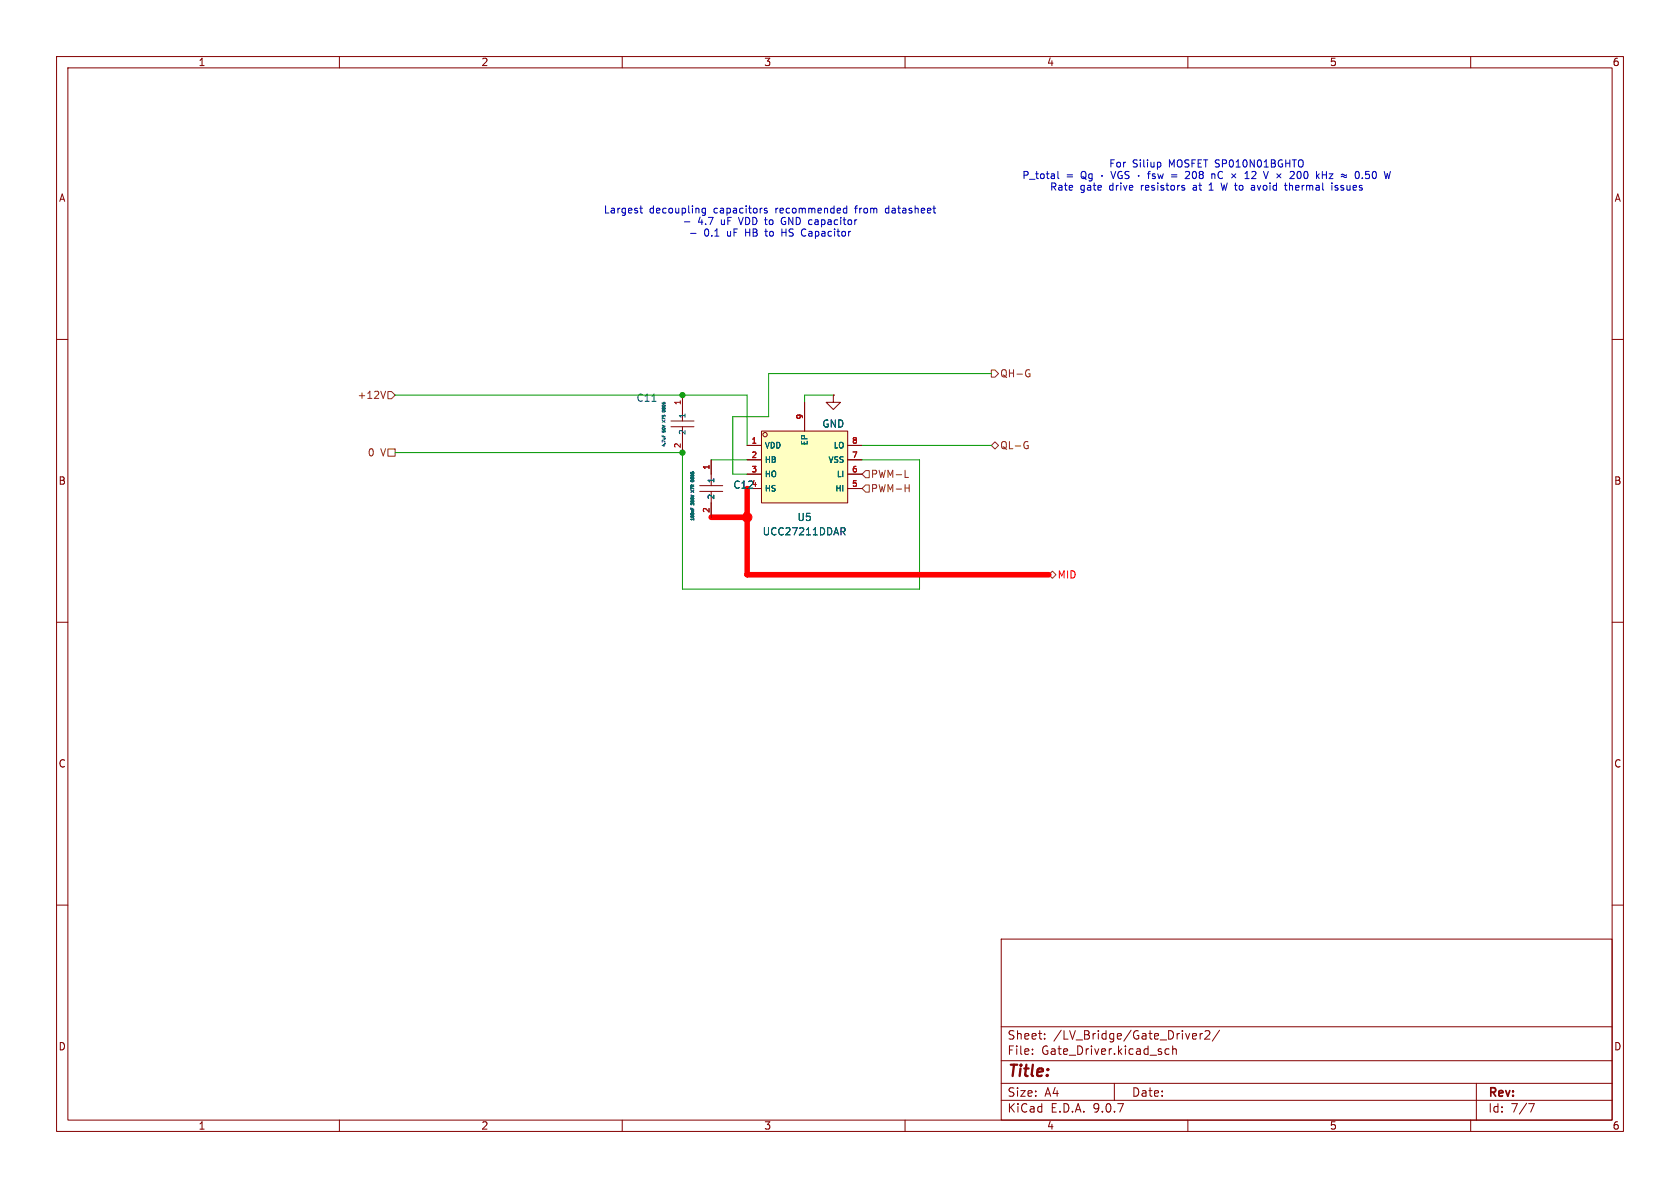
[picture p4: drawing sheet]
<svg xmlns="http://www.w3.org/2000/svg" width="297mm" height="210mm" viewBox="0 0 297 210" stroke-linecap="round" stroke-linejoin="round" font-family="sans-serif">
<g fill="none" stroke="#840000" stroke-width=".18">
<path d="M10 10h277v190h-277zM12 12h273v186h-273zM60 10v2M110 10v2M160 10v2M210 10v2M260 10v2M10 60h2M118.6 74.4h4.1M118.6 75.4h4.1M120.6 69.9l.1 4.5M120.7 75.4l-.1 4.6"/>
<path d="M147.3 69.9v1.2h1.3l-1.3 1.3-1.3-1.3h1.3M147.3 69.9h.1M285 60h2M123.7 85.9h4.1M123.7 86.9h4.1M125.7 81.3v4.6M125.7 86.9v4.5M10 110h2M285 110h2M10 160h2M177 166h108v32h-108zM285 160h2"/>
<path d="M60 198v2M110 198v2M160 198v2M177 194.5h108M177 191.5h108M177 187.5h108M177 181.5h108M182.5 186.3v.1M182.5 185.5v.1M184.7 183.6v.1M184.7 182.8v.1M197 191.5v3"/>
<path d="M206.7 185.5l-.5-.1-.2 .3v.4l.1 .2h.6M207.3 185.5l.2-.1 .4 .1 .1 .9M207.3 184.9v1.5M210 198v2M210.9 183.6h.6M210.9 182.8l.4-.1 .2 .4-.7 .1M212.2 182.7v1M212.6 182.7l-.3 .1-.1 .2M213 182.3l.6-.1 .2 .1 .1 .3-.9 1.1h.9M215.6 182.1l-1.3 2M260 198v2M261 191.5v6.5"/>
<path d="M270.2 195.1h1l-.6 1.5"/>
</g>
<path d="M115.3 70.9h.7M117.1 77v.2M117.1 74.3l.5 .4M117.2 72.8l-.1-.1a.23 .23 0 0 1 .2-.2 .23 .23 0 0 1 .2 .3M117.3 77v.2M117.6 74.3l-.5 .4M122.2 89.8v.2M122.2 86.7l.5 .3M122.2 85.1v-.1a.23 .23 0 0 1 .2-.1 .23 .23 0 0 1 .2 .2M122.4 89.9v.1M122.7 86.7l-.5 .3" fill="none" stroke="#006464" stroke-width=".18"/>
<path d="M134.6 76.2h15.3v12.7h-15.3z" fill="#ffffc2"/>
<circle cx="135.3" cy="76.8" r=".38" fill="#ffffc2" stroke="#ffffc2" stroke-width=".18"/>
<g fill="none" stroke="#840000" stroke-width=".18">
<path d="M132.1 78.7h2.5M134.6 76.2h15.3v12.7h-15.3zM142.2 71.1v5.1M147.3 69.9h.1M149.9 78.7h2.5M125.7 81.3v2.5M125.7 88.9v2.5M132.1 81.3h2.5M132.1 83.8h2.5M132.1 86.4h2.5M149.9 81.3h2.5M149.9 83.8h2.5"/>
<path d="M149.9 86.4h2.5"/>
<circle cx="135.3" cy="76.8" r=".38"/>
</g>
<path d="M122.2 89.8v.2M122.2 86.7l.5 .3M122.2 85.1v-.1a.23 .23 0 0 1 .2-.1 .23 .23 0 0 1 .2 .2M122.4 89.9v.1M122.7 86.7l-.5 .3M148.7 93.3h.5l.2 .2-.1 .4-.6 .1M149 94l.4 .6" fill="none" stroke="#006464" stroke-width=".18"/>
<g fill="none" stroke="#725600" stroke-width=".18">
<path d="M68.2 69.2l-.5 1.2M68.6 79.4h1.2v1.2h-1.2zM68.6 69.2h.6l.6 .7-.6 .6h-.6zM175.3 65.4h.6l.6 .6-.6 .7h-.6zM175.3 78.7l.6-.6 .6 .6-.6 .7zM181.4 78l.3 .1M181.5 78.8h.3v.4l-.4 .1M181.7 65.3l.3 .1M181.8 66.1h.3v.4l-.4 .1M153 83.2h.7v1.3h-.7l-.6-.7zM153 85.7h.7v1.3h-.7l-.6-.6zM160 84.4h.6"/>
<path d="M160 86.3h.7M160.7 85.7v1.2M185.4 101.6l.7-.6 .6 .6-.6 .6z"/>
</g>
<path d="M69.8 69.9h62.3v8.8M147.3 69.9h-5.1v1.2M152.4 78.7h22.9M175.3 66h-39.4v7.7h-6.4v10.1h2.6M69.8 80h50.8v24.1h42v-22.8h-10.2M125.7 81.3h6.4" fill="none" stroke="#009600" stroke-width=".18"/>
<path d="M125.7 91.4h6.4M132.1 86.4v15.2h53.3" fill="none" stroke="#f00" stroke-width=".99"/>
<g fill="none" stroke="#0000c2" stroke-width=".18">
<path d="M113.1 36.8h.5M113.3 36.4v1.1l.3 .2M121 39.2h1M124.7 36.9l-.3-.1-.3 .3 .1 .5h.5M124.7 36.8v1l-.2 .3-.3-.1M135.6 36.9l-.3-.1-.2 .2 .1 .2 .4 .1v.3h-.5M138.4 38.5l-.3 .5 .3 .6M149.1 37.5l.2 .2 .4-.1M149.7 36.9l-.4-.1-.2 .1M149.7 36.4v1.3M156.6 36.9l-.1 .2 .1 .5M187 30.3v1.1l.2 .2"/>
<path d="M194.8 31v.1M196.4 30.3l.4 1.3 .4-1.3M197.8 30.4a.61 .61 0 0 0-.2 .8 .61 .61 0 0 0 .8 .3v-.5h-.2M198.9 30.4v.4l.6 .2 .1 .3-.2 .3-.5-.1M199.1 30.3l.5 .1M201.3 31v.1M203 30.5v1.1M203.8 30.8v.3l.4 .1 .1 .2-.2 .2-.4-.1M204.7 30.7l.2 .9 .3-.6 .2 .6 .2-.9M205 28.7l.2 .2v.4l-.2 .2M207.1 30.9h1M207.1 31.3h1"/>
<path d="M209.1 33.2l.3 .1 .1 .1-.2 .2h-.3M209.1 32.8h.3M210.2 30.4l.1 .1M210.3 30.7l-.8 .9h.8M213.8 33.6h.7M214 32.5l-.2 .2M214.3 30.8h.4l.1 .8M215.9 32.3l.3 1.3 .2-.9M217.7 30.7l.8 .8M218.5 30.7l-.8 .8M220.1 31.6h.7M220.1 30.7l.4-.4v1.3"/>
<path d="M221.4 32.8h.3l.1 .8M221.8 33.6h-.4M221.8 33.1h-.4M222 30.4v.4l-.7 .8h.7M223.4 30.3l.4 1.3 .4-1.3M225.7 30.7l.8 .8M226.5 30.7l-.8 .8M227.1 32.8h.4M227.2 32.3v1.1l.3 .2M228 32.3v1.3M228.1 32.8l-.1 .1M228.8 30.4v.4l-.8 .8h.8"/>
<path d="M229.4 30.4a.69 .69 0 0 0 .3 1.2l.2-.1 .1-.4-.1-.7M230.7 30.4l.1-.1a.68 .68 0 0 1 .4 .6 .68 .68 0 0 1-.4 .7 .84 .84 0 0 1-.1-1.2zM232.7 30.3v1.3M232.9 31.1l.3 .5M233.2 30.7l-.5 .5M233.8 30.9h.7M233.8 30.3v1.3M234.5 30.3v1.3M235.5 32.8v.8M236.5 32.8h-.3l-.2 .2 .1 .1 .4 .2v.3h-.5M122.1 41.3h1M138.2 40.5v1.2"/>
<path d="M138.2 41.1h.8M141.8 41.6l.3 .1"/>
</g>
<circle cx="132.1" cy="91.4" r=".84" fill="#f00" stroke="#f00" stroke-width=".18"/>
<g fill="#009600" stroke="#009600" stroke-width=".18">
<circle cx="120.6" cy="80" r=".46"/>
<circle cx="120.6" cy="69.9" r=".46"/>
</g>
<text font-size="2.8" fill="#840000" x="178" y="190.9">Title:</text>
<g font-size="2.1" fill="#840000">
<text x="178" y="184">Sheet:</text>
<text x="186.2" y="184">/LV_Bridge/Gate_Driver2/</text>
<text x="178" y="186.7">File:</text>
<text x="184.1" y="186.7">Gate_Driver.kicad_sch</text>
<text x="178" y="196.9">KiCad</text>
<text x="178" y="194.1">Size:</text>
<text x="184.7" y="194.1">A4</text>
<text x="185.7" y="196.9">E.D.A.</text>
<text x="193.3" y="196.9">9.0.7</text>
<text x="200" y="194.1">Date:</text>
<text x="263" y="194.3">Rev:</text>
<text x="263" y="196.9">Id:</text>
<text x="267.1" y="196.9">7/7</text>
</g>
<g font-size="1.8" fill="#840000">
<text x="35" y="11.9">1</text>
<text x="85" y="11.9">2</text>
<text x="135" y="11.9">3</text>
<text x="185" y="11.9">4</text>
<text x="235" y="11.9">5</text>
<text x="285" y="11.9">6</text>
<text x="10.3" y="35.9">A</text>
<text x="285.3" y="35.9">A</text>
<text x="10.3" y="85.9">B</text>
<text x="285.3" y="85.9">B</text>
<text x="10.3" y="135.9">C</text>
<text x="285.3" y="135.9">C</text>
<text x="10.3" y="185.9">D</text>
<text x="285.3" y="185.9">D</text>
<text x="35" y="199.9">1</text>
<text x="85" y="199.9">2</text>
<text x="135" y="199.9">3</text>
<text x="185" y="199.9">4</text>
<text x="235" y="199.9">5</text>
<text x="285" y="199.9">6</text>
</g>
<g font-size="1.8" fill="#0000c2">
<text x="196" y="29.8">For</text>
<text x="200.2" y="29.8">Siliup</text>
<text x="206.7" y="29.8">MOSFET SP010N01BGHTO</text>
<text x="180.6" y="31.9">P_total</text>
<text x="185.5" y="33.9">Rate</text>
<text x="188.5" y="31.9">=</text>
<text x="190.9" y="33.9">gate</text>
<text x="191.2" y="31.9">Qg</text>
<text x="196.2" y="33.9">drive</text>
<text x="202" y="33.9">resistors</text>
<text x="210.9" y="31.9">208</text>
<text x="211.4" y="33.9">at</text>
<text x="214.4" y="33.9">1</text>
<text x="215.7" y="31.9">nC</text>
<text x="216.8" y="33.9">W to</text>
<text x="222.5" y="33.9">avoid</text>
<text x="228.7" y="33.9">thermal</text>
<text x="235.4" y="31.9">kHz</text>
<text x="237.1" y="33.9">issues</text>
<text x="239.9" y="31.9">þÿ&quot;H</text>
<text x="242.7" y="31.9">0.50</text>
<text x="106.7" y="37.9">Largest</text>
<text x="114.8" y="37.9">decoupling</text>
<text x="123.3" y="40">4.7</text>
<text x="126.3" y="37.9">capacitors</text>
<text x="127.5" y="40">uF</text>
<text x="130.9" y="40">VDD to</text>
<text x="137.4" y="37.9">recommended</text>
<text x="138.8" y="40">GND capacitor</text>
<text x="151.7" y="37.9">from</text>
<text x="157.2" y="37.9">datasheet</text>
<text x="124.4" y="42">0.1</text>
<text x="128.6" y="42">uF</text>
<text x="132" y="42">HB</text>
<text x="135.8" y="42">to</text>
<text x="138.8" y="42">HS</text>
<text x="142.6" y="42">Capacitor</text>
</g>
<g font-size="1.8" fill="#725600">
<text x="63.1" y="70.7">+12V</text>
<text x="176.7" y="66.9">QH-G</text>
<text x="64.9" y="80.9">0</text>
<text x="67.3" y="80.9">V</text>
<text x="176.7" y="79.6">QL-G</text>
<text x="153.9" y="84.7">PWM-L</text>
<text x="153.9" y="87.2">PWM-H</text>
</g>
<g font-size="1.8" fill="#006464">
<text x="112.4" y="71.2">C11</text>
<text x="145.3" y="75.8">GND</text>
<text x="129.5" y="86.6">C12</text>
<text x="134.7" y="94.8">UCC27211DDAR</text>
<text x="140.9" y="92.3">U5</text>
</g>
<text font-size="1.8" fill="#f00" x="186.9" y="102.5">MID</text>
<g font-size="1.4" fill="#a90000">
<text x="120.4" y="71.7" transform="rotate(-90 120.4 71.7)">1</text>
<text x="142" y="74.3" transform="rotate(-90 142 74.3)">9</text>
<text x="120.4" y="79.3" transform="rotate(-90 120.4 79.3)">2</text>
<text x="125.5" y="83.2" transform="rotate(-90 125.5 83.2)">1</text>
<text x="132.7" y="78.5">1</text>
<text x="132.7" y="81">2</text>
<text x="132.7" y="83.6">3</text>
<text x="150.5" y="78.5">8</text>
<text x="150.5" y="81">7</text>
<text x="150.5" y="83.6">6</text>
<text x="150.5" y="86.1">5</text>
<text x="125.5" y="90.8" transform="rotate(-90 125.5 90.8)">2</text>
</g>
<g font-size="1.4" fill="#006464">
<text x="121.4" y="77" transform="rotate(-90 121.4 77)">2</text>
<text x="121.4" y="74.1" transform="rotate(-90 121.4 74.1)">1</text>
<text x="135.1" y="79.5">VDD</text>
<text x="135.1" y="82">HB</text>
<text x="143" y="78.9" transform="rotate(-90 143 78.9)">EP</text>
<text x="146.3" y="82">VSS</text>
<text x="147.2" y="79.5">LO</text>
<text x="126.5" y="88.4" transform="rotate(-90 126.5 88.4)">2</text>
<text x="126.5" y="85.5" transform="rotate(-90 126.5 85.5)">1</text>
<text x="132.7" y="86.1">4</text>
<text x="135.1" y="84.5">HO</text>
<text x="135.1" y="87.1">HS</text>
<text x="147.6" y="87.1">HI</text>
<text x="147.8" y="84.5">LI</text>
</g>
<g font-size=".7" fill="#006464">
<text x="117.8" y="76.4" transform="rotate(-90 117.8 76.4)">50V</text>
<text x="117.8" y="74.3" transform="rotate(-90 117.8 74.3)">X7S</text>
<text x="117.8" y="72.2" transform="rotate(-90 117.8 72.2)">0805</text>
<text x="117.8" y="79.1" transform="rotate(-90 117.8 79.1)">4.7uF</text>
<text x="122.9" y="89.2" transform="rotate(-90 122.9 89.2)">250V</text>
<text x="122.9" y="86.7" transform="rotate(-90 122.9 86.7)">X7R</text>
<text x="122.9" y="84.6" transform="rotate(-90 122.9 84.6)">0805</text>
<text x="122.9" y="92.2" transform="rotate(-90 122.9 92.2)">100nF</text>
</g>
</svg>
